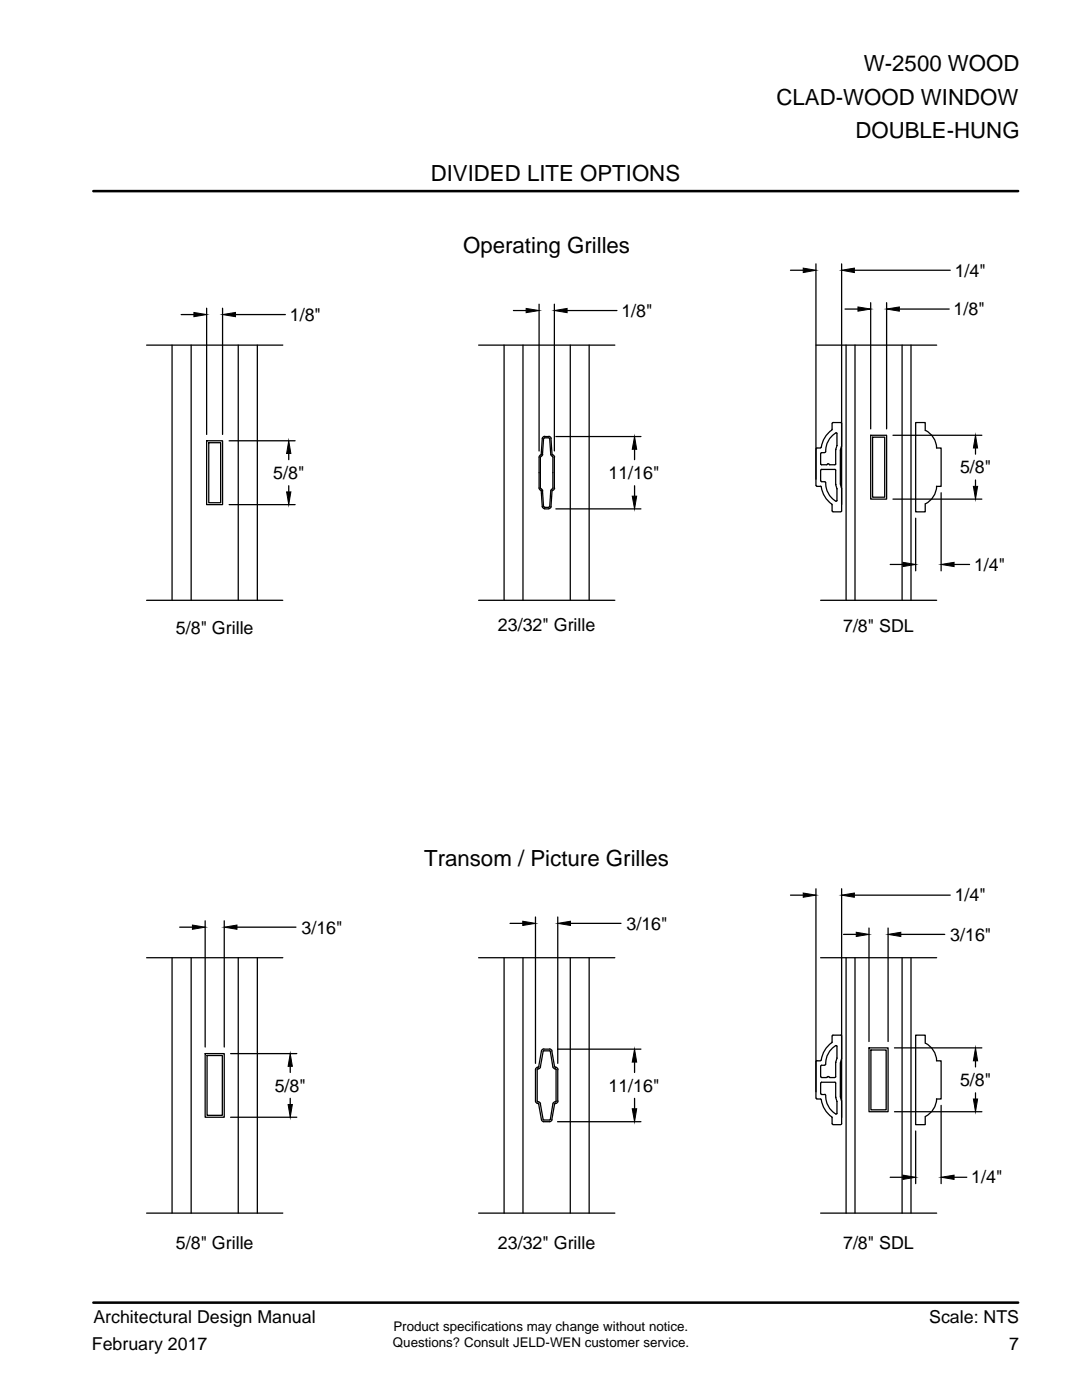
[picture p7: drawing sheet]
<svg xmlns="http://www.w3.org/2000/svg" width="216mm" height="279mm" viewBox="0 0 216 279" stroke-linecap="round" stroke-linejoin="round" font-family="sans-serif">
<g fill="none" stroke="#000" stroke-width=".25">
<path d="M157.7 53.9h2.6M162.8 52.7v44.2M167.9 52.7v49.3l-.1 .1M170.5 53.9h19.1M29.3 68.9h27.1M34.3 68.9v50.9M36.2 62.8h2.5M38.1 68.9v50.9M41.2 61.5v25.2M44.4 61.5v25.2M47 62.8h9.9M47.5 68.9v50.9"/>
<path d="M51.4 68.9v50.9M95.5 68.9h27.2M100.6 68.9v50.9M102.4 62h2.6M104.4 68.9v50.9M107.6 60.7v29.3M110.6 60.7v29.3M113.2 62h9.9M113.8 68.9v50.9M117.6 68.9v50.9M162.8 68.9h24.1M168.6 61.7h2.6"/>
<path d="M168.8 68.9v50.9M170.6 68.9v50.9M173.7 60.4v25.2M176.9 60.4v25.2M179.5 61.7h9.9M180 68.9v50.9M181.8 68.9v50.9M41.2 88h3.2v12.7h-3.2zM41.7 88.3h2.3v12h-2.3zM45.7 88h13.2M57.6 90.5v1.2M57.6 96.9v1.3"/>
<path d="M107.6 97.4l.3 .5M107.6 91.3v6.1M107.8 91.3v6.1M107.9 97.4l.4 .6M107.9 97.8l.1 .2M108 98l.2 3.1 .1 .2 .4 .2M108 91.1l-.1 .1M108 90.7l-.4 .5M108.2 98l.3 3.1M108.3 90.7l-.3 .3M108.5 87.5l-.3 3.2M108.7 87.1h1l.3 .4"/>
<path d="M108.7 87.4h.8l.2 .1 .2 3.2 .3 .3M108.7 87.1l-.4 .2-.1 .2-.2 3.2M108.7 87.4l-.2 .1M109.9 87.5l.4 3.3M110.2 97.6l-.3 .4-.2 3.1M110.2 91.1l.2 .1M110.3 97.8l-.4 3.3M110.3 90.8l.4 .4M110.3 91.3v6.1M110.4 97.4l-.2 .2M110.6 91.3v6.1M110.7 97.4l-.4 .5"/>
<path d="M110.9 87.1h17M126.6 89.7v2M126.6 96.9v2.1M162.9 96.9l.1 .1M163 89.4h.7M163 97.1h.7M163 89.4l-.1 .2M163.7 97l.1 .1a5.8 5.8 0 0 0 2.2 3.6M163.7 90.5v2.1M163.7 93.9v2.1M163.8 95.9l.1 .2M163.8 92.6l.1 .2h1"/>
<path d="M163.9 96.1h.7l.1 .2M164.5 90.3h-.6l-.1 .2M164.7 90.1l-.1 .2M164.8 96.3a3.9 3.9 0 0 0 2.1 3.7l.1-.1M165.1 92.7l-.1 .1M165.4 92.6l-.2-.1-.1 .1M165.5 92.7l1.1 .1M166 84.5v1.2M166 85.7a6.2 6.2 0 0 0-2.2 3.6l-.1 .1M166.6 93.7h-2.7l-.1 .1M166.6 93.7l.2 .1v2.9M166.8 92.6l-.2 .2"/>
<path d="M166.8 96.7l.2 .8v2.4M166.8 89.7v2.9M166.8 96.7h.1M166.8 89.7h.1M167 86.5l-.1-.1a3.9 3.9 0 0 0-2.1 3.8M167 86.5v2.4l-.2 .8M167.7 96.6l.2 .8M167.7 89.9v6.7M167.7 96.5v.1M167.7 89.8v.1M167.8 84.3h-1.6l-.1 .2M167.8 84.3l.1 .2"/>
<path d="M167.9 89.1l-.2 .7M167.9 97.4h.1M167.9 89h.1M173.7 86.9h3.2v12.7h-3.2zM174.1 87.2h2.4v12h-2.4zM178.2 99.6h17.7M178.2 86.9h17.7M184.6 85.9v-1.6h-1.9v17.9h1.9v-1.7M184.7 85.9a4.1 4.1 0 0 1 2.2 3.5M186.9 89.4h.9v7.7h-.9M186.9 97a4.1 4.1 0 0 1-2.2 3.6M187.8 98.3v15.6"/>
<path d="M194.6 89.4v1.2M194.6 95.8v1.3M29.3 119.8h27.1M45.7 100.7h13.2M95.5 119.8h27.2M108.5 101.1l.2 .1M108.7 101.6h.8M108.7 101.3h.8M109.7 101.1l-.2 .1M110 101.1l-.3 .4h-.2M110.9 101.6h17M163.7 119.8h23.2"/>
<path d="M166 100.8v1.2M166.1 102l.1 .1M166.2 102.2h1.6M177.6 112.6h2.6M182.7 103.4v10.5M190.4 112.6h3.1M157.7 178.6h2.6M162.8 177.4v41.8M167.9 177.4v46.9l-.1 .1M170.5 178.6h19.1M29.3 191.1h27.1M34.3 191.1v51"/>
<path d="M35.9 185h2.5M38.1 191.1v51M40.9 183.8v25.2M44.7 183.8v25.2M47.3 185h11.8M47.5 191.1v51M51.4 191.1v51M95.5 191.1h27.2M100.6 191.1v51M101.8 184.3h2.5M104.4 191.1v51M106.8 183v29.2"/>
<path d="M111.3 183v29.2M113.8 191.1v51M113.8 184.3h10.1M117.6 191.1v51M163.7 191.1h23.2M168.3 186.5h2.6M168.8 191.1v51M170.6 191.1v51M173.4 185.2v22.7M177.2 185.2v22.7M179.7 186.5h8.8M180 191.1v51"/>
<path d="M181.8 191.1v51M40.9 210.3h3.8v12.7h-3.8zM41.3 210.7h3.1v11.9h-3.1zM46 210.3h13.2M57.9 212.8v1.2M57.9 219.2v1.2M106.8 213.5v6.2l.1 .3 .4 .2M107.2 213.5v6.2l.1 .2M107.3 213.3l-.1 .2M107.3 219.9h.1M107.3 213h.1M107.3 213l-.4 .2-.1 .3"/>
<path d="M107.4 219.9h.2l.3 .4M107.5 212.9l-.1 .1M107.9 212.9l-.1 .2-.4 .2M108.4 209.8l-.6 3.1M108.5 209.7h1.1M108.5 209.4h1.1M108.5 209.7l-.1 .1M108.5 209.3l-.4 .2-.1 .2-.5 3.2M109.7 209.7l.1 .1M109.7 209.3l.2 .1 .2 .3M109.8 209.8l.5 3.1M110.1 209.8l.6 3.1"/>
<path d="M110.3 212.9l.3 .4 .4 .2M110.7 212.9l.1 .1M110.8 219.9h.1M110.8 213h.1M110.8 219.9l-.4 .2-.1 .2-.5 3.2h-1.3l-.1-.1M110.8 213l.5 .2v.3M111 213.5v6.3M111 219.7l-.2 .2M111.3 209.4h16.6M111.3 213.5v6.3M111.3 219.7a.57 .57 0 0 1-.6 .6l-.6 3.1M126.6 212v2"/>
<path d="M126.6 219.2v2.1M162.9 219.1l.1 .2M163 219.3h.7l.2 .2M163 211.7h.7M163 211.7l-.1 .1M163.7 212.8v2.1M163.7 216.2v2.1M163.8 218.2l.1 .2M163.8 214.9l.1 .1M163.9 211.5l-.2 .2M163.9 219.5a5.6 5.6 0 0 0 2.1 3.5v1.3M163.9 218.4h.6"/>
<path d="M163.9 215.1h1M164.5 212.6h-.6l-.1 .1M164.6 218.4l.1 .2M164.7 212.4l-.1 .2M164.8 218.6a3.9 3.9 0 0 0 2.1 3.7l.1-2.4M165.4 214.9l-.2-.1-.2 .2M165.5 214.9l.1 .1M165.6 215.1h1M166 206.8v1.2a5.8 5.8 0 0 0-2.1 3.5M166.6 216h-2.7l-.1 .1M166.6 216l.2 .1v2.9M166.8 214.9l-.2 .1"/>
<path d="M166.8 212v2.9M166.8 219l.2 .8M166.8 219h.1M166.8 212h.1M167 219.8v.1M167 211.1v.1M167 211.2l-.1-2.5a3.8 3.8 0 0 0-2.1 3.7M167 211.2l-.2 .8M167.7 212.2v6.7M167.7 218.9l.2 .8M167.7 218.8v.1M167.7 212.1v.1"/>
<path d="M167.8 206.6h-1.6l-.1 .1M167.8 206.6l.1 .1M167.9 211.4l-.2 .7M167.9 219.6v.1M167.9 211.3h.1M173.4 209.1h3.8v12.8h-3.8zM173.8 209.6h3v11.9h-3zM178.5 209.1h17.4M184.6 208.2v-1.6h-1.9v17.9h1.9v-1.7M184.7 208.2a4.1 4.1 0 0 1 2.2 3.5M186.9 211.7h.9v7.6h-.9M186.9 219.3a4.1 4.1 0 0 1-2.2 3.5"/>
<path d="M194.6 211.7v1.2M194.6 218.1v1.2M46 223h13.2M107.4 220.2l.1 .1 .6 3.4 .4 .2h1.1l.3-.1 .2-.3M107.8 220.3l.6 3.1M111.3 223.9h16.6M166.1 224.3l.1 .1 1.6 .1M177.6 235h2.6M178.5 221.9h17.4M182.7 225.7v10.5M187.8 220.6v15.6M190.4 235h2.5"/>
<path d="M29.3 242.1h27.1M95.5 242.1h27.2M163.7 242.1h23.2"/>
</g>
<g fill="#000" stroke="#000" stroke-width=".2">
<path d="M160.3 53.5l2.5 .4-2.5 .5zM167.9 53.9l2.6-.4v.9zM38.7 62.4l2.5 .4-2.5 .4zM44.4 62.8l2.6-.4v.8zM105 61.6l2.6 .4-2.6 .4zM110.6 62l2.6-.4v.8zM171.2 61.3l2.5 .4-2.5 .4zM176.9 61.7l2.6-.4v.8zM57.2 98.2h.8l-.4 2.5zM57.6 88l.4 2.5h-.8zM126.6 87.1l.4 2.6h-.8zM126.2 99h.8l-.4 2.6z"/>
<path d="M194.2 97.1h.9l-.5 2.5zM194.6 86.9l.5 2.5h-.9zM180.2 112.2l2.5 .4-2.5 .5zM187.8 112.6l2.6-.4v.9zM160.3 178.2l2.5 .4-2.5 .5zM167.9 178.6l2.6-.4v.9zM38.4 184.6l2.5 .4-2.5 .5zM44.7 185l2.6-.4v.9zM104.3 183.9l2.5 .4-2.5 .4zM111.3 184.3l2.5-.4v.8zM170.9 186.1l2.5 .4-2.5 .4zM177.2 186.5l2.5-.4v.8z"/>
<path d="M57.9 210.3l.4 2.5h-.8zM126.6 209.4l.4 2.6h-.8zM194.2 219.3h.9l-.5 2.6zM194.6 209.1l.5 2.6h-.9zM57.5 220.4h.8l-.4 2.6zM126.2 221.3h.8l-.4 2.6zM180.2 234.5l2.5 .5-2.5 .4zM187.8 235l2.6-.5v.9z"/>
</g>
<path d="M18.6 38.1h184.6M18.6 260h184.6" fill="none" stroke="#000" stroke-width=".51"/>
<g font-size="4.4">
<text x="172.4" y="14.1">W-2500 WOOD</text>
<text x="154.9" y="20.9">CLAD-WOOD WINDOW</text>
<text x="170.7" y="27.6">DOUBLE-HUNG</text>
<text x="85.9" y="36">DIVIDED LITE OPTIONS</text>
<text x="92.4" y="50.5">Operating Grilles</text>
<text x="84.6" y="172.8">Transom / Picture Grilles</text>
</g>
<g font-size="3.6">
<text x="190.5" y="55.2">1/4&quot;</text>
<text x="57.8" y="64">1/8&quot;</text>
<text x="124" y="63.2">1/8&quot;</text>
<text x="190.3" y="62.9">1/8&quot;</text>
<text x="54.5" y="95.6">5/8&quot;</text>
<text x="121.4" y="95.6">11/16&quot;</text>
<text x="191.6" y="94.5">5/8&quot;</text>
<text x="194.4" y="113.9">1/4&quot;</text>
<text x="99.4" y="125.9">23/32&quot; Grille</text>
<text x="35.1" y="126.5">5/8&quot; Grille</text>
<text x="168.2" y="126.1">7/8&quot; SDL</text>
<text x="190.5" y="179.9">1/4&quot;</text>
<text x="125" y="185.5">3/16&quot;</text>
<text x="60.2" y="186.3">3/16&quot;</text>
<text x="189.6" y="187.7">3/16&quot;</text>
<text x="54.8" y="217.9">5/8&quot;</text>
<text x="121.4" y="217.9">11/16&quot;</text>
<text x="191.6" y="216.7">5/8&quot;</text>
<text x="193.8" y="236.2">1/4&quot;</text>
<text x="35.1" y="249.2">5/8&quot; Grille</text>
<text x="99.4" y="249.2">23/32&quot; Grille</text>
<text x="168.2" y="249.2">7/8&quot; SDL</text>
</g>
<g font-size="3.5">
<text x="185.4" y="264">Scale: NTS</text>
<text x="18.3" y="269.3">February 2017</text>
<text x="18.6" y="264">Architectural Design Manual</text>
<text x="201.4" y="269.3">7</text>
</g>
<g font-size="2.7">
<text x="78.4" y="268.9">Questions? Consult JELD-WEN customer service.</text>
<text x="78.5" y="265.7">Product specifications may change without notice.</text>
</g>
</svg>
